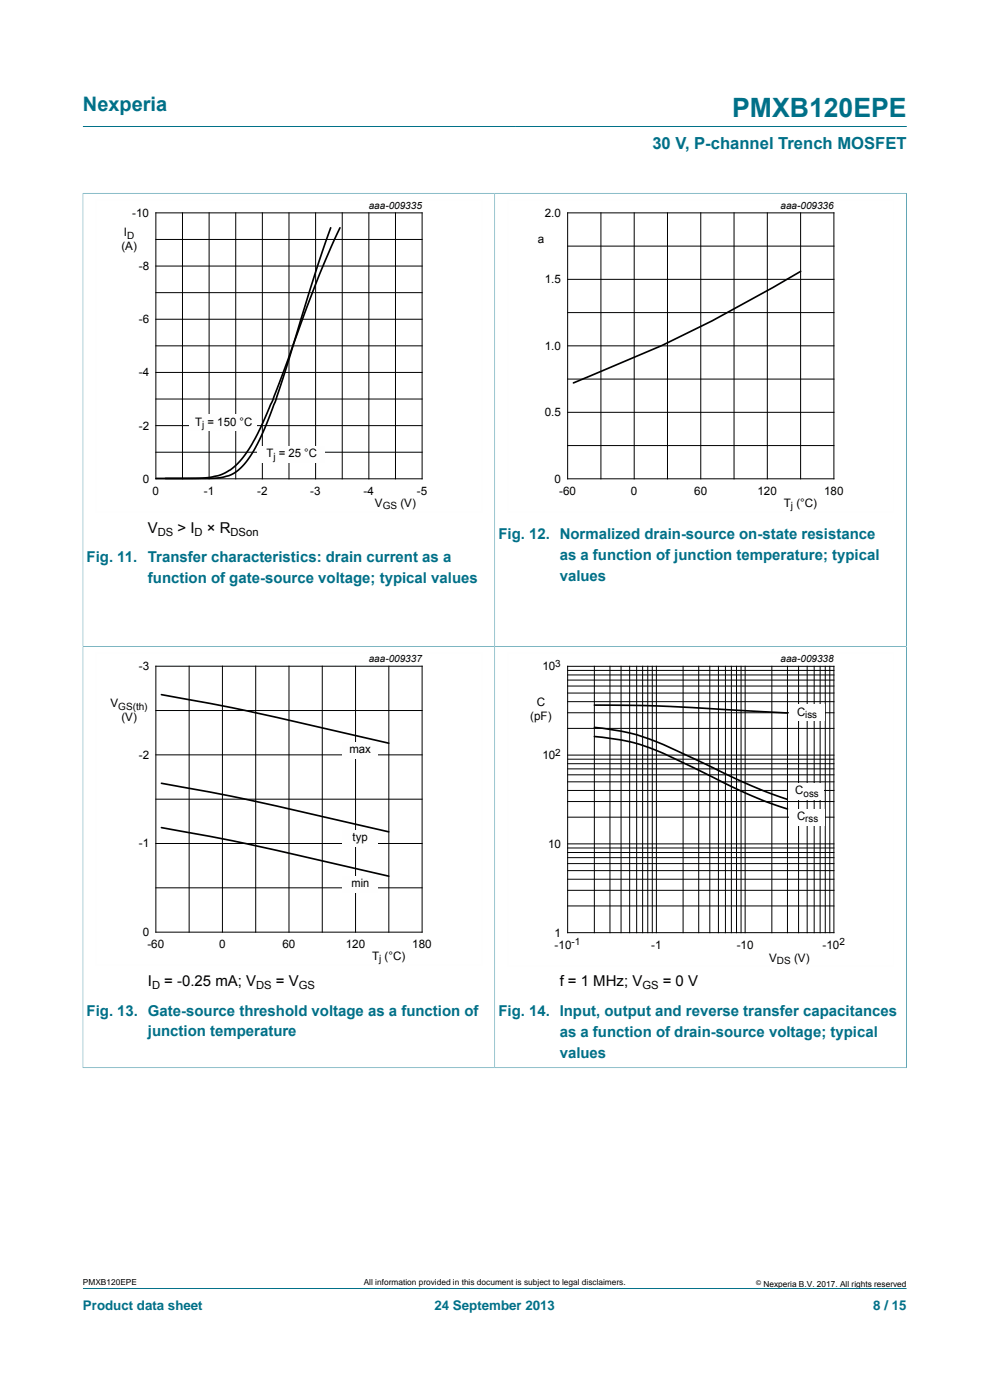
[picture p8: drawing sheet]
<svg xmlns="http://www.w3.org/2000/svg" width="210mm" height="297mm" viewBox="0 0 210 297" stroke-linecap="round" stroke-linejoin="round" font-family="sans-serif">
<path d="M17.6 26.8h174.7M17.6 40.9v96.3h87.3v-96.2h-87.4M17.6 273.3h174.7" fill="none" stroke="#007088" stroke-width=".21"/>
<path d="M20.4 42.3h81.8v66.3h-81.8z" fill="none" stroke="#fefefe" stroke-width=".21"/>
<g fill="none" stroke="#000" stroke-width=".21">
<path d="M33.1 45.2h56.4v56.4h-56.4zM33.1 50.8h56.4M33.1 56.4h56.4M38.7 45.2v56.4M44.4 45.2v56.4M50 45.2v56.4M55.7 45.2v56.4M61.3 45.2v56.4M66.9 45.2v56.4M72.6 45.2v56.4M78.2 45.2v56.4M83.9 45.2v56.4"/>
<path d="M33.1 62.1h56.4M33.1 73.4h56.4M33.1 67.7h56.4M33.1 79h56.4M33.1 84.7h56.4M33.1 95.9h56.4M33.1 90.3h56.4"/>
</g>
<path d="M70.1 48.3l-3.1 9.3-8.6 27.5-2.9 7.3-1.4 2.8-1.2 1.9-1.3 1.6-1.4 1.3-1.6 .9-1.3 .3-2.5 .3h-11.7M72.1 48.3l-1.9 4.2-3.1 7.5-9.3 25.1-3.1 6.9-2.4 4-1.4 1.8-1.4 1.3-1.6 1.1-1.5 .7-3.5 .5-7.8 .1" fill="none" stroke="#000" stroke-width=".35"/>
<g fill="#fefefe">
<path d="M40.2 88h14.4v3.4h-14.4z"/>
<path d="M54.6 94.7h14.4v3.5h-14.4z"/>
</g>
<path d="M192.3 40.9v96.3h-174.7v89.4M192.4 41h-87.5v185.5h-87.4" fill="none" stroke="#007088" stroke-width=".21"/>
<path d="M107.7 42.3h81.9v66.3h-81.9zM20.4 138.5h81.8v66.3h-81.8z" fill="none" stroke="#fefefe" stroke-width=".21"/>
<g fill="none" stroke="#000" stroke-width=".21">
<path d="M120.4 45.2h56.5v56.4h-56.5zM120.4 59.3h56.5M120.4 52.2h56.5M127.5 45.2v56.4M134.5 45.2v56.4M141.6 45.2v56.4M148.6 45.2v56.4M155.7 45.2v56.4M162.8 45.2v56.4M169.8 45.2v56.4M120.4 73.4h56.5M120.4 66.3h56.5"/>
<path d="M120.4 94.5h56.5M120.4 87.5h56.5M120.4 80.4h56.5M33.1 141.3h56.4v56.4h-56.4zM33.1 150.7h56.4M40.1 141.3v56.4M47.2 141.3v56.4M54.2 141.3v56.4M61.3 141.3v56.4M68.4 141.3v56.4M75.4 141.3v56.4M82.5 141.3v56.4"/>
<path d="M33.1 160.1h56.4M33.1 169.5h56.4M33.1 178.9h56.4M33.1 188.3h56.4"/>
</g>
<path d="M169.8 57.6a302.9 302.9 0 0 1-48.2 23.6" fill="none" stroke="#000" stroke-width=".35"/>
<g fill="#fefefe">
<path d="M72.7 185.8h7.4v3.5h-7.4z"/>
<path d="M72.7 176.1h7.4v3.5h-7.4z"/>
<path d="M72.7 157.5h7.4v3.5h-7.4z"/>
</g>
<path d="M34.2 147.4l1.4 .2a621.4 621.4 0 0 1 43.2 9.2l3.7 .9M126.1 149.6l14.6 .2 26.3 1.5M126.1 156.2a43.6 43.6 0 0 1 18.8 5.6l13.6 6.6 3.7 1.5 4.8 1.7M126.1 154.3a46.9 46.9 0 0 1 18.8 5.6l13.9 6.5 3.7 1.6 4.5 1.6M34.2 175.6l1.4 .2a622.1 622.1 0 0 1 43.2 9.2l3.7 .9M34.2 166.2l1.4 .2a625.5 625.5 0 0 1 43.2 9.2l3.7 .9" fill="none" stroke="#000" stroke-width=".35"/>
<path d="M192.4 226.5h-87.5v-89.3h87.4v89.4" fill="none" stroke="#007088" stroke-width=".21"/>
<path d="M107.7 138.5h81.9v66.4h-81.9z" fill="none" stroke="#fefefe" stroke-width=".21"/>
<g fill="none" stroke="#000" stroke-width=".21">
<path d="M120.4 141.4h56.5v56.5h-56.5zM120.4 154.5h56.5M120.4 151.2h56.5M120.4 148.9h56.5M120.4 147h56.5M120.4 145.5h56.5M120.4 144.3h56.5M120.4 143.2h56.5M120.4 142.2h56.5M126.1 141.4v56.5M129.4 141.4v56.5M131.7 141.4v56.5"/>
<path d="M133.6 141.4v56.5M135.1 141.4v56.5M136.3 141.4v56.5M137.4 141.4v56.5M138.4 141.4v56.5M139.2 141.4v56.5M144.9 141.4v56.5M148.2 141.4v56.5M150.6 141.4v56.5M152.4 141.4v56.5M153.9 141.4v56.5M155.1 141.4v56.5"/>
<path d="M156.2 141.4v56.5M157.2 141.4v56.5M158.1 141.4v56.5M163.7 141.4v56.5M167 141.4v56.5M169.4 141.4v56.5M171.2 141.4v56.5M172.7 141.4v56.5M174 141.4v56.5M175.1 141.4v56.5M176 141.4v56.5M120.4 179.9h56.5"/>
<path d="M120.4 179h56.5M120.4 173.4h56.5M120.4 170h56.5M120.4 167.7h56.5M120.4 165.9h56.5M120.4 164.4h56.5M120.4 163.1h56.5M120.4 162h56.5M120.4 161.1h56.5M120.4 160.2h56.5M120.4 192.2h56.5M120.4 188.9h56.5"/>
<path d="M120.4 186.5h56.5M120.4 184.7h56.5M120.4 183.2h56.5M120.4 181.9h56.5M120.4 180.9h56.5"/>
</g>
<g fill="#fefefe">
<path d="M167.5 149.5h7.5v3.5h-7.5z"/>
<path d="M167.3 166.1h7.5v3.5h-7.5z"/>
<path d="M167.4 171.6h7.4v3.5h-7.4z"/>
</g>
<text font-size="5.6" fill="#007088" x="155.3" y="24.8">PMXB120EPE</text>
<text font-size="4.2" fill="#007088" x="17.6" y="23.6">Nexperia</text>
<text font-size="3.5" fill="#007088" x="138.4" y="31.7">30 V, P-channel Trench MOSFET</text>
<g font-size="3.2">
<text x="31.4" y="113">V</text>
<text x="37.7" y="113">&gt; I</text>
<text x="43.9" y="113">× R</text>
<text x="31.4" y="209.2">I</text>
<text x="34.9" y="209.2">= -0.25 mA; V</text>
<text x="58.5" y="209.2">= V</text>
<text x="118.7" y="209.3">f = 1 MHz; V</text>
<text x="140.6" y="209.3">= 0 V</text>
</g>
<g font-size="3.2" fill="#007088">
<text x="18.4" y="119.3">Fig. 11.</text>
<text x="31.4" y="119.3">Transfer characteristics: drain current as a</text>
<text x="105.7" y="114.4">Fig. 12. Normalized drain-source on-state resistance</text>
<text x="118.7" y="118.8">as a function of junction temperature; typical</text>
<text x="31.4" y="123.7">function of gate-source voltage; typical values</text>
<text x="118.7" y="123.2">values</text>
<text x="18.4" y="215.4">Fig. 13. Gate-source threshold voltage as a function of</text>
<text x="105.7" y="215.5">Fig. 14. Input, output and reverse transfer capacitances</text>
<text x="31.4" y="219.8">junction temperature</text>
<text x="118.7" y="219.9">as a function of drain-source voltage; typical</text>
<text x="118.7" y="224.4">values</text>
</g>
<g font-size="2.8" fill="#007088">
<text x="17.6" y="277.9">Product data sheet</text>
<text x="92.2" y="277.9">24 September 2013</text>
<text x="185.2" y="277.9">8 / 15</text>
</g>
<g font-size="2.5">
<text x="28" y="46">-10</text>
<text x="115.5" y="46">2.0</text>
<text x="25.8" y="53.1">(A)</text>
<text x="26.3" y="50.1">I</text>
<text x="114.1" y="51.5">a</text>
<text x="29.4" y="57.3">-8</text>
<text x="115.5" y="60.1">1.5</text>
<text x="29.4" y="68.6">-6</text>
<text x="115.5" y="74.2">1.0</text>
<text x="29.4" y="79.8">-4</text>
<text x="115.5" y="88.3">0.5</text>
<text x="29.4" y="91.1">-2</text>
<text x="41.4" y="90.3">T = 150</text>
<text x="50.8" y="90.3">°C</text>
<text x="56.5" y="97.1">T = 25 °C</text>
<text x="30.3" y="102.4">0</text>
<text x="32.4" y="105">0</text>
<text x="43.2" y="105">-1</text>
<text x="54.5" y="105">-2</text>
<text x="65.8" y="105">-3</text>
<text x="77.1" y="105">-4</text>
<text x="79.5" y="107.5">V</text>
<text x="84.9" y="107.5">(V)</text>
<text x="88.4" y="105">-5</text>
<text x="117.6" y="102.4">0</text>
<text x="118.6" y="105">-60</text>
<text x="133.8" y="105">0</text>
<text x="147.3" y="105">60</text>
<text x="160.7" y="105">120</text>
<text x="166.3" y="107.5">T (°C)</text>
<text x="174.8" y="105">180</text>
<text x="29.4" y="142.2">-3</text>
<text x="115" y="142.2">10</text>
<text x="113.8" y="149.7">C</text>
<text x="23.5" y="150.1">V</text>
<text x="25.8" y="153">(V)</text>
<text x="112.5" y="152.7">(pF)</text>
<text x="169.1" y="151.9">C</text>
<text x="29.4" y="161">-2</text>
<text x="74.1" y="159.8">m</text>
<text x="76.1" y="159.8">ax</text>
<text x="115" y="161">10</text>
<text x="168.7" y="168.5">C</text>
<text x="169.1" y="174">C</text>
<text x="29.4" y="179.8">-1</text>
<text x="74.8" y="178.5">t</text>
<text x="75.5" y="178.5">yp</text>
<text x="116.2" y="179.9">10</text>
<text x="74.6" y="188.2">min</text>
<text x="30.3" y="198.6">0</text>
<text x="31.3" y="201.1">-60</text>
<text x="46.5" y="201.1">0</text>
<text x="59.9" y="201.1">60</text>
<text x="73.3" y="201.1">120</text>
<text x="78.9" y="203.7">T (°C)</text>
<text x="87.5" y="201.1">180</text>
<text x="117.6" y="198.7">1</text>
<text x="117.7" y="201.2">-10</text>
<text x="138.1" y="201.2">-1</text>
<text x="156.3" y="201.2">-10</text>
<text x="174.5" y="201.2">-10</text>
<text x="163.2" y="204">V</text>
<text x="168.4" y="204">(V)</text>
</g>
<g font-size="2.4">
<text x="33.5" y="113.6">DS</text>
<text x="41.3" y="113.6">D</text>
<text x="48.9" y="113.6">DSon</text>
<text x="32.3" y="209.8">D</text>
<text x="54.3" y="209.8">DS</text>
<text x="63.4" y="209.8">GS</text>
<text x="136.3" y="209.9">GS</text>
</g>
<g font-size="2.1">
<text x="78.2" y="44.3">aaa-009335</text>
<text x="165.6" y="44.3">aaa-009336</text>
<text x="27" y="50.6">D</text>
<text x="42.9" y="90.8">j</text>
<text x="58" y="97.5">j</text>
<text x="81.2" y="108">GS</text>
<text x="167.8" y="108">j</text>
<text x="78.2" y="140.5">aaa-009337</text>
<text x="117.8" y="141.4">3</text>
<text x="165.6" y="140.5">aaa-009338</text>
<text x="25.1" y="150.6">GS(th)</text>
<text x="170.8" y="152.4">iss</text>
<text x="117.8" y="160.3">2</text>
<text x="170.5" y="169">oss</text>
<text x="170.8" y="174.5">rss</text>
<text x="121.2" y="200.5">-1</text>
<text x="178.1" y="200.5">2</text>
<text x="80.4" y="204.2">j</text>
<text x="164.8" y="204.5">DS</text>
</g>
<g font-size="1.8">
<text x="17.6" y="272.7">PMXB120EPE</text>
<text x="77.2" y="272.7">All information provided in this document is subject to legal disclaimers.</text>
<text x="161.9" y="273">Nexperia B.V. 2017. All rights reserved</text>
</g>
<text font-size="1.4" x="160.4" y="272.6">©</text>
</svg>
